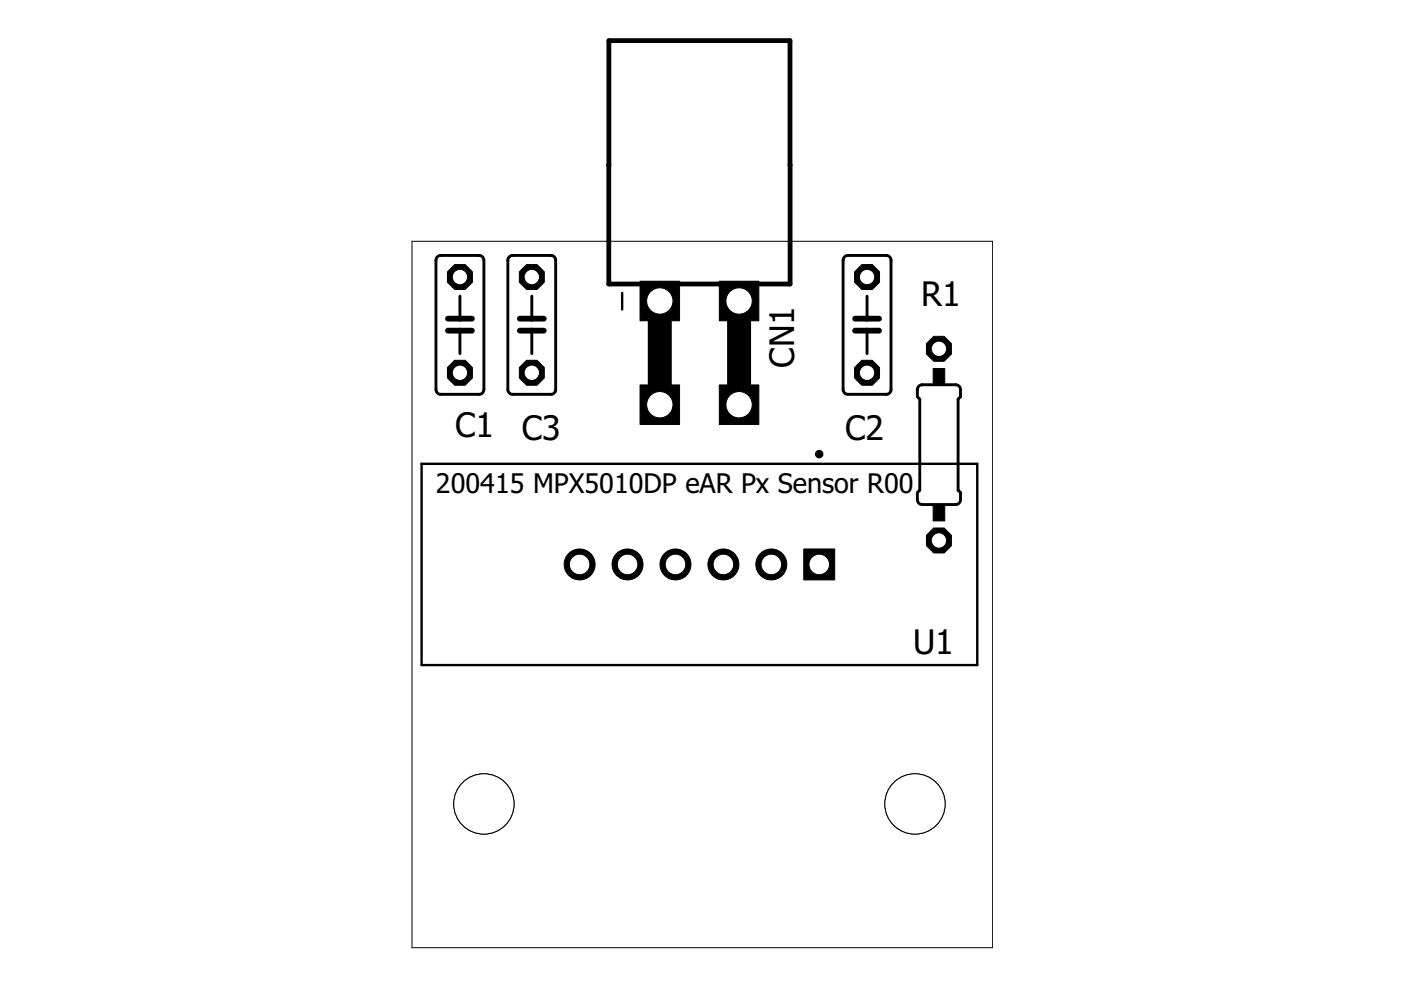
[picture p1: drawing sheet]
<svg xmlns="http://www.w3.org/2000/svg" width="297mm" height="210mm" viewBox="0 0 297 210" stroke-linecap="round" stroke-linejoin="round" font-family="sans-serif">
<path d="M95 70.1h5.1M95 67.6h5.1M110.2 70.1h5.1M110.2 67.6h5.1M181.3 70.1h5.1M181.3 67.6h5.1" fill="none" stroke="#000" stroke-width="1.2"/>
<path d="M92.7 54.5l.8-.3h8.1l.5 .1 .5 .6v27.7l-.3 .7-.5 .3h-8.6l-.5-.3-.2-.4-.1-27.7zM108 54.5l.7-.3h8.1l.5 .1 .5 .6v27.7l-.1 .5-.6 .5h-8.4l-.5-.1-.5-.6v-27.7zM179.1 54.5l.7-.3h8.1l.5 .1 .5 .6v27.7l-.1 .5-.6 .5h-8.4l-.5-.1-.5-.6v-27.7zM97.5 62.8v4.8M97.5 70.1v4.9M112.8 62.8v4.8M112.8 70.1v4.9M183.8 62.8v4.8M183.8 70.1v4.9M194.8 81.9l.7-.3h7.1l.7 .3 .3 .4v1.8l-.5 .5v19.3l.5 .5v1.6l-.1 .5-.6 .4-7.4 .1-.5-.2-.5-.6v-1.8l.5-.5v-19.3l-.5-.5v-1.5z" fill="none" stroke="#000" stroke-width=".61"/>
<path d="M139.9 67.4v14.8M156.7 67.4v14.8" fill="none" stroke="#000" stroke-width="5.1"/>
<path d="M129.1 8.6h38.4v51.6h-38.4zM167.5 35h.1" fill="none" stroke="#000" stroke-width="1"/>
<path d="M131.9 62.1v3.5M89.4 98.3h117.8v42.7h-117.8z" fill="none" stroke="#000" stroke-width=".51"/>
<circle cx="173.7" cy="96.3" r=".8" fill="#000" stroke="#000" stroke-width=".21"/>
<g fill="#000" stroke="#000" stroke-width=".21">
<path d="M197.8 78.1h2.5v3.5h-2.5zM197.8 107h2.5v3.4h-2.5z"/>
<circle cx="112.8" cy="79" r="2.87"/>
</g>
<circle cx="112.8" cy="79" r="1.63" fill="#fff" stroke="#000" stroke-width=".21"/>
<circle cx="112.8" cy="58.7" r="2.87" fill="#000" stroke="#000" stroke-width=".21"/>
<circle cx="112.8" cy="58.7" r="1.63" fill="#fff" stroke="#000" stroke-width=".21"/>
<path d="M135.7 59.6h8.4v8.4h-8.4z" fill="#000" stroke="#000" stroke-width=".21"/>
<circle cx="139.9" cy="63.8" r="2.79" fill="#fff" stroke="#000" stroke-width=".21"/>
<path d="M135.7 81.6h8.4v8.4h-8.4z" fill="#000" stroke="#000" stroke-width=".21"/>
<circle cx="139.9" cy="85.8" r="2.79" fill="#fff" stroke="#000" stroke-width=".21"/>
<path d="M152.5 59.6h8.4v8.4h-8.4z" fill="#000" stroke="#000" stroke-width=".21"/>
<circle cx="156.7" cy="63.8" r="2.79" fill="#fff" stroke="#000" stroke-width=".21"/>
<path d="M152.5 81.6h8.4v8.4h-8.4z" fill="#000" stroke="#000" stroke-width=".21"/>
<circle cx="156.7" cy="85.8" r="2.79" fill="#fff" stroke="#000" stroke-width=".21"/>
<path d="M170.4 116.4h6.6v6.6h-6.6z" fill="#000" stroke="#000" stroke-width=".21"/>
<circle cx="173.7" cy="119.7" r="2.18" fill="#fff" stroke="#000" stroke-width=".21"/>
<circle cx="163.5" cy="119.7" r="3.3" fill="#000" stroke="#000" stroke-width=".21"/>
<circle cx="163.5" cy="119.7" r="2.18" fill="#fff" stroke="#000" stroke-width=".21"/>
<circle cx="153.4" cy="119.7" r="3.3" fill="#000" stroke="#000" stroke-width=".21"/>
<circle cx="153.4" cy="119.7" r="2.18" fill="#fff" stroke="#000" stroke-width=".21"/>
<circle cx="143.2" cy="119.7" r="3.3" fill="#000" stroke="#000" stroke-width=".21"/>
<circle cx="143.2" cy="119.7" r="2.18" fill="#fff" stroke="#000" stroke-width=".21"/>
<circle cx="133.1" cy="119.7" r="3.3" fill="#000" stroke="#000" stroke-width=".21"/>
<circle cx="133.1" cy="119.7" r="2.18" fill="#fff" stroke="#000" stroke-width=".21"/>
<circle cx="122.9" cy="119.7" r="3.3" fill="#000" stroke="#000" stroke-width=".21"/>
<circle cx="122.9" cy="119.7" r="2.18" fill="#fff" stroke="#000" stroke-width=".21"/>
<circle cx="199.1" cy="114.6" r="2.87" fill="#000" stroke="#000" stroke-width=".21"/>
<circle cx="199.1" cy="114.6" r="1.63" fill="#fff" stroke="#000" stroke-width=".21"/>
<circle cx="199.1" cy="74" r="2.87" fill="#000" stroke="#000" stroke-width=".21"/>
<circle cx="199.1" cy="74" r="1.63" fill="#fff" stroke="#000" stroke-width=".21"/>
<circle cx="183.8" cy="79" r="2.87" fill="#000" stroke="#000" stroke-width=".21"/>
<circle cx="183.8" cy="79" r="1.63" fill="#fff" stroke="#000" stroke-width=".21"/>
<circle cx="183.8" cy="58.7" r="2.87" fill="#000" stroke="#000" stroke-width=".21"/>
<circle cx="183.8" cy="58.7" r="1.63" fill="#fff" stroke="#000" stroke-width=".21"/>
<circle cx="97.5" cy="79" r="2.87" fill="#000" stroke="#000" stroke-width=".21"/>
<circle cx="97.5" cy="79" r="1.63" fill="#fff" stroke="#000" stroke-width=".21"/>
<circle cx="97.5" cy="58.7" r="2.87" fill="#000" stroke="#000" stroke-width=".21"/>
<circle cx="97.5" cy="58.7" r="1.63" fill="#fff" stroke="#000" stroke-width=".21"/>
<g fill="none" stroke="#000" stroke-width=".21">
<path d="M87.4 51.2h123.1v149.7h-123.1z"/>
<circle cx="194" cy="170.5" r="6.4"/>
</g>
<circle cx="194" cy="170.5" r="6.4" fill="#fff" stroke="#000" stroke-width=".21"/>
<circle cx="102.6" cy="170.5" r="6.4" fill="none" stroke="#000" stroke-width=".21"/>
<circle cx="102.6" cy="170.5" r="6.4" fill="#fff" stroke="#000" stroke-width=".21"/>
<g font-size="7.2">
<text x="195.3" y="64.8">R1</text>
<text x="168.4" y="77.9" transform="rotate(-90 168.4 77.9)">CN1</text>
<text x="96.5" y="92.8">C1</text>
<text x="110.6" y="93.3">C3</text>
<text x="179.2" y="93.3">C2</text>
<text x="193.6" y="138.6">U1</text>
</g>
<text font-size="5.7" x="92.4" y="104.4">200415 MPX5010DP eAR Px Sensor R00</text>
</svg>
